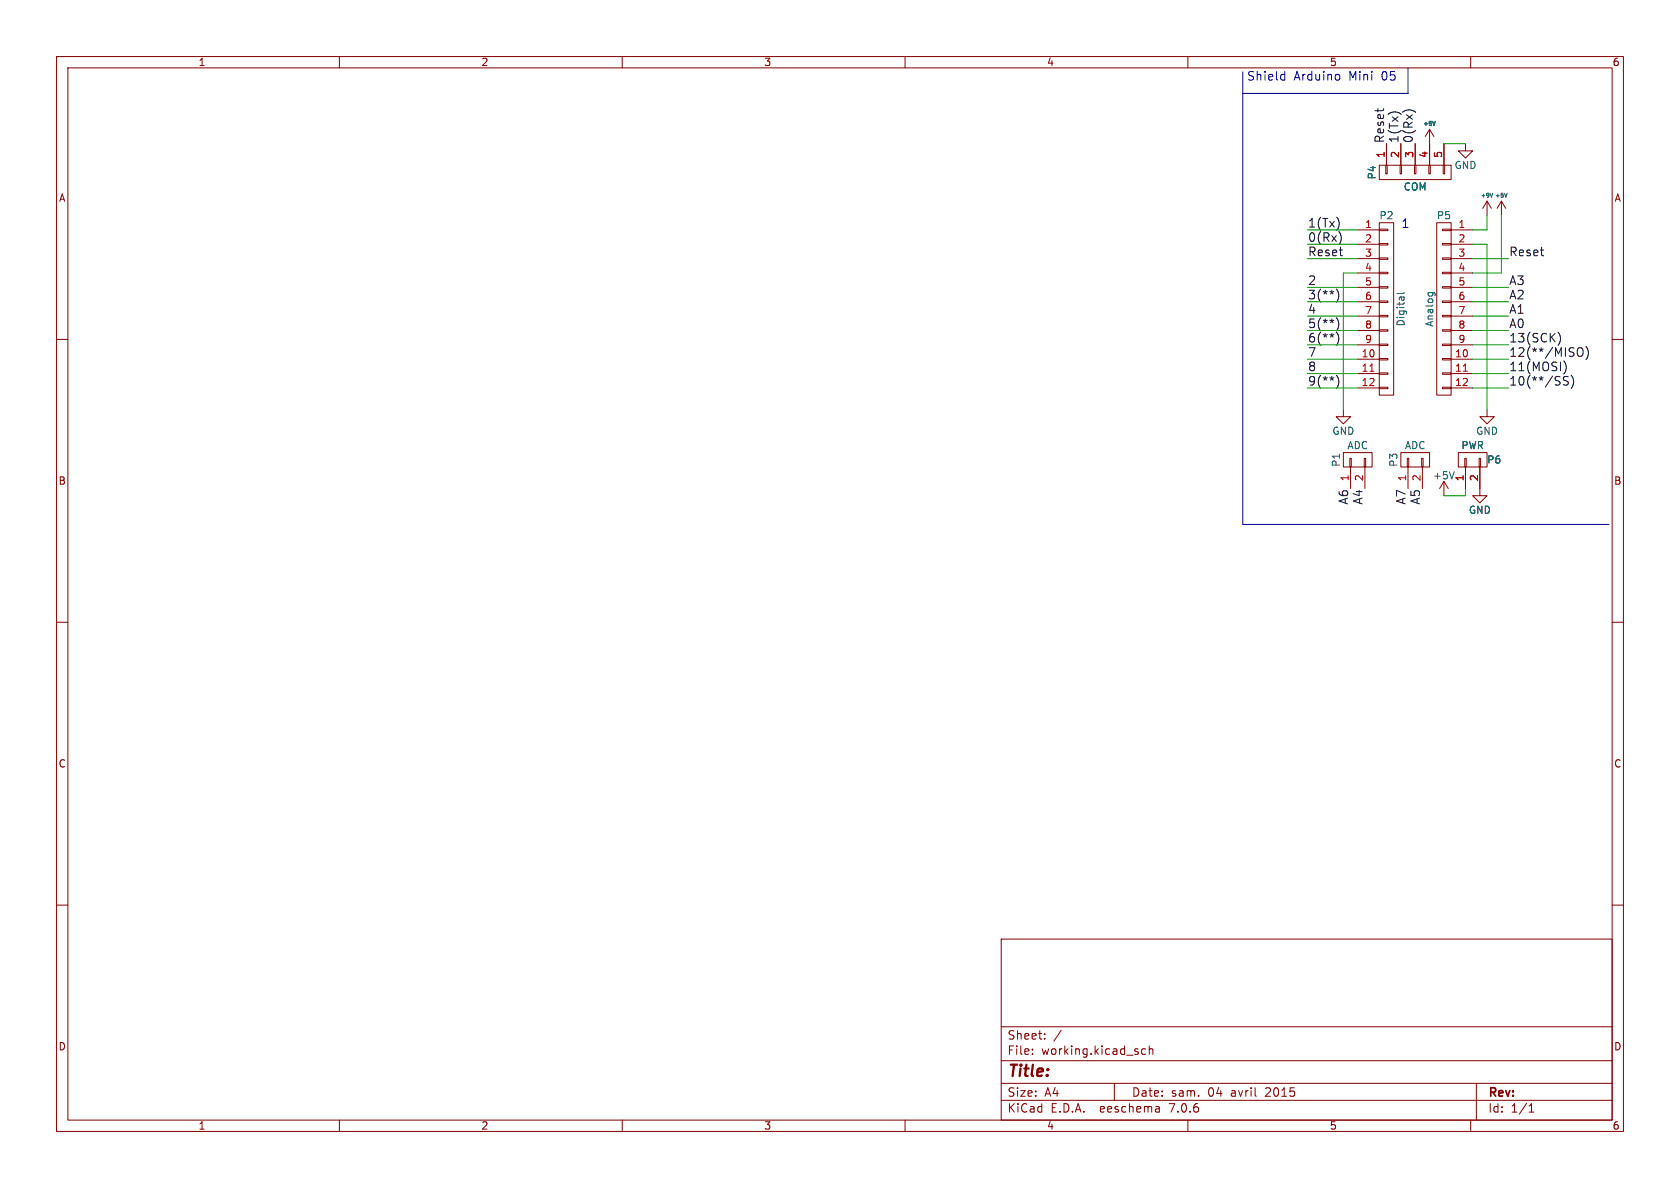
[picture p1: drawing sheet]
(kicad_sch (version 20230121) (generator eeschema)

 (paper "A4")

 (title_block
  (date "sam. 04 avril 2015"))

 (lib_symbols
  (symbol "Arduino_Mini-rescue:+5V" (power) (pin_names (offset 0)) (in_bom yes) (on_board yes)
   (property "Reference" "#PWR" (at 0 -3.81 0) (effects (font (size 1.27 1.27)) hide))
   (property "Value" "+5V" (at 0 3.556 0) (effects (font (size 1.27 1.27))))
   (property "Footprint" "" (at 0 0 0) (effects (font (size 1.27 1.27))))
   (property "Datasheet" "" (at 0 0 0) (effects (font (size 1.27 1.27))))
   (symbol "+5V_0_1"
    (polyline (pts (xy -0.762 1.27) (xy 0 2.54)) (stroke (width 0) (type solid)) (fill (type none)))
    (polyline (pts (xy 0 0) (xy 0 2.54)) (stroke (width 0) (type solid)) (fill (type none)))
    (polyline (pts (xy 0 2.54) (xy 0.762 1.27)) (stroke (width 0) (type solid)) (fill (type none))))
   (symbol "+5V_1_1"
    (pin power_in line (at 0 0 90) (length 0) hide (name "+5V" (effects (font (size 1.27 1.27)))) (number "1" (effects (font (size 1.27 1.27)))))))
  (symbol "Arduino_Mini-rescue:+9V" (power) (pin_names (offset 0)) (in_bom yes) (on_board yes)
   (property "Reference" "#PWR" (at 0 -3.81 0) (effects (font (size 1.27 1.27)) hide))
   (property "Value" "+9V" (at 0 3.556 0) (effects (font (size 1.27 1.27))))
   (property "Footprint" "" (at 0 0 0) (effects (font (size 1.27 1.27))))
   (property "Datasheet" "" (at 0 0 0) (effects (font (size 1.27 1.27))))
   (symbol "+9V_0_1"
    (polyline (pts (xy -0.762 1.27) (xy 0 2.54)) (stroke (width 0) (type solid)) (fill (type none)))
    (polyline (pts (xy 0 0) (xy 0 2.54)) (stroke (width 0) (type solid)) (fill (type none)))
    (polyline (pts (xy 0 2.54) (xy 0.762 1.27)) (stroke (width 0) (type solid)) (fill (type none))))
   (symbol "+9V_1_1"
    (pin power_in line (at 0 0 90) (length 0) hide (name "+9V" (effects (font (size 1.27 1.27)))) (number "1" (effects (font (size 1.27 1.27)))))))
  (symbol "Arduino_Mini-rescue:CONN_01X02" (pin_names (offset 1.016) hide) (in_bom yes) (on_board yes)
   (property "Reference" "P" (at 0 3.81 0) (effects (font (size 1.27 1.27))))
   (property "Value" "CONN_01X02" (at 2.54 0 90) (effects (font (size 1.27 1.27))))
   (property "Footprint" "" (at 0 0 0) (effects (font (size 1.27 1.27))))
   (property "Datasheet" "" (at 0 0 0) (effects (font (size 1.27 1.27))))
   (symbol "CONN_01X02_0_1"
    (rectangle (start -1.27 -1.143) (end 0.254 -1.397) (stroke (width 0) (type solid)) (fill (type none)))
    (rectangle (start -1.27 1.397) (end 0.254 1.143) (stroke (width 0) (type solid)) (fill (type none)))
    (rectangle (start -1.27 2.54) (end 1.27 -2.54) (stroke (width 0) (type solid)) (fill (type none))))
   (symbol "CONN_01X02_1_1"
    (pin passive line (at -5.08 1.27 0) (length 3.81) (name "P1" (effects (font (size 1.27 1.27)))) (number "1" (effects (font (size 1.27 1.27)))))
    (pin passive line (at -5.08 -1.27 0) (length 3.81) (name "P2" (effects (font (size 1.27 1.27)))) (number "2" (effects (font (size 1.27 1.27)))))))
  (symbol "Arduino_Mini-rescue:CONN_01X05" (pin_names (offset 1.016) hide) (in_bom yes) (on_board yes)
   (property "Reference" "P" (at 0 7.62 0) (effects (font (size 1.27 1.27))))
   (property "Value" "CONN_01X05" (at 2.54 0 90) (effects (font (size 1.27 1.27))))
   (property "Footprint" "" (at 0 0 0) (effects (font (size 1.27 1.27))))
   (property "Datasheet" "" (at 0 0 0) (effects (font (size 1.27 1.27))))
   (symbol "CONN_01X05_0_1"
    (rectangle (start -1.27 -4.953) (end 0.254 -5.207) (stroke (width 0) (type solid)) (fill (type none)))
    (rectangle (start -1.27 -2.413) (end 0.254 -2.667) (stroke (width 0) (type solid)) (fill (type none)))
    (rectangle (start -1.27 0.127) (end 0.254 -0.127) (stroke (width 0) (type solid)) (fill (type none)))
    (rectangle (start -1.27 2.667) (end 0.254 2.413) (stroke (width 0) (type solid)) (fill (type none)))
    (rectangle (start -1.27 5.207) (end 0.254 4.953) (stroke (width 0) (type solid)) (fill (type none)))
    (rectangle (start -1.27 6.35) (end 1.27 -6.35) (stroke (width 0) (type solid)) (fill (type none))))
   (symbol "CONN_01X05_1_1"
    (pin passive line (at -5.08 5.08 0) (length 3.81) (name "P1" (effects (font (size 1.27 1.27)))) (number "1" (effects (font (size 1.27 1.27)))))
    (pin passive line (at -5.08 2.54 0) (length 3.81) (name "P2" (effects (font (size 1.27 1.27)))) (number "2" (effects (font (size 1.27 1.27)))))
    (pin passive line (at -5.08 0 0) (length 3.81) (name "P3" (effects (font (size 1.27 1.27)))) (number "3" (effects (font (size 1.27 1.27)))))
    (pin passive line (at -5.08 -2.54 0) (length 3.81) (name "P4" (effects (font (size 1.27 1.27)))) (number "4" (effects (font (size 1.27 1.27)))))
    (pin passive line (at -5.08 -5.08 0) (length 3.81) (name "P5" (effects (font (size 1.27 1.27)))) (number "5" (effects (font (size 1.27 1.27)))))))
  (symbol "Arduino_Mini-rescue:CONN_01X12" (pin_names (offset 1.016) hide) (in_bom yes) (on_board yes)
   (property "Reference" "P" (at 0 16.51 0) (effects (font (size 1.27 1.27))))
   (property "Value" "CONN_01X12" (at 2.54 0 90) (effects (font (size 1.27 1.27))))
   (property "Footprint" "" (at 0 0 0) (effects (font (size 1.27 1.27))))
   (property "Datasheet" "" (at 0 0 0) (effects (font (size 1.27 1.27))))
   (symbol "CONN_01X12_0_1"
    (rectangle (start -1.27 -15.24) (end 1.27 15.24) (stroke (width 0) (type solid)) (fill (type none)))
    (rectangle (start -1.27 -13.843) (end 0.254 -14.097) (stroke (width 0) (type solid)) (fill (type none)))
    (rectangle (start -1.27 -11.303) (end 0.254 -11.557) (stroke (width 0) (type solid)) (fill (type none)))
    (rectangle (start -1.27 -8.763) (end 0.254 -9.017) (stroke (width 0) (type solid)) (fill (type none)))
    (rectangle (start -1.27 -6.223) (end 0.254 -6.477) (stroke (width 0) (type solid)) (fill (type none)))
    (rectangle (start -1.27 -3.683) (end 0.254 -3.937) (stroke (width 0) (type solid)) (fill (type none)))
    (rectangle (start -1.27 -1.143) (end 0.254 -1.397) (stroke (width 0) (type solid)) (fill (type none)))
    (rectangle (start -1.27 1.397) (end 0.254 1.143) (stroke (width 0) (type solid)) (fill (type none)))
    (rectangle (start -1.27 3.937) (end 0.254 3.683) (stroke (width 0) (type solid)) (fill (type none)))
    (rectangle (start -1.27 6.477) (end 0.254 6.223) (stroke (width 0) (type solid)) (fill (type none)))
    (rectangle (start -1.27 9.017) (end 0.254 8.763) (stroke (width 0) (type solid)) (fill (type none)))
    (rectangle (start -1.27 11.557) (end 0.254 11.303) (stroke (width 0) (type solid)) (fill (type none)))
    (rectangle (start -1.27 14.097) (end 0.254 13.843) (stroke (width 0) (type solid)) (fill (type none))))
   (symbol "CONN_01X12_1_1"
    (pin passive line (at -5.08 13.97 0) (length 3.81) (name "P1" (effects (font (size 1.27 1.27)))) (number "1" (effects (font (size 1.27 1.27)))))
    (pin passive line (at -5.08 -8.89 0) (length 3.81) (name "P10" (effects (font (size 1.27 1.27)))) (number "10" (effects (font (size 1.27 1.27)))))
    (pin passive line (at -5.08 -11.43 0) (length 3.81) (name "P11" (effects (font (size 1.27 1.27)))) (number "11" (effects (font (size 1.27 1.27)))))
    (pin passive line (at -5.08 -13.97 0) (length 3.81) (name "P12" (effects (font (size 1.27 1.27)))) (number "12" (effects (font (size 1.27 1.27)))))
    (pin passive line (at -5.08 11.43 0) (length 3.81) (name "P2" (effects (font (size 1.27 1.27)))) (number "2" (effects (font (size 1.27 1.27)))))
    (pin passive line (at -5.08 8.89 0) (length 3.81) (name "P3" (effects (font (size 1.27 1.27)))) (number "3" (effects (font (size 1.27 1.27)))))
    (pin passive line (at -5.08 6.35 0) (length 3.81) (name "P4" (effects (font (size 1.27 1.27)))) (number "4" (effects (font (size 1.27 1.27)))))
    (pin passive line (at -5.08 3.81 0) (length 3.81) (name "P5" (effects (font (size 1.27 1.27)))) (number "5" (effects (font (size 1.27 1.27)))))
    (pin passive line (at -5.08 1.27 0) (length 3.81) (name "P6" (effects (font (size 1.27 1.27)))) (number "6" (effects (font (size 1.27 1.27)))))
    (pin passive line (at -5.08 -1.27 0) (length 3.81) (name "P7" (effects (font (size 1.27 1.27)))) (number "7" (effects (font (size 1.27 1.27)))))
    (pin passive line (at -5.08 -3.81 0) (length 3.81) (name "P8" (effects (font (size 1.27 1.27)))) (number "8" (effects (font (size 1.27 1.27)))))
    (pin passive line (at -5.08 -6.35 0) (length 3.81) (name "P9" (effects (font (size 1.27 1.27)))) (number "9" (effects (font (size 1.27 1.27)))))))
  (symbol "Arduino_Mini-rescue:GND" (power) (pin_names (offset 0)) (in_bom yes) (on_board yes)
   (property "Reference" "#PWR" (at 0 -6.35 0) (effects (font (size 1.27 1.27)) hide))
   (property "Value" "GND" (at 0 -3.81 0) (effects (font (size 1.27 1.27))))
   (property "Footprint" "" (at 0 0 0) (effects (font (size 1.27 1.27))))
   (property "Datasheet" "" (at 0 0 0) (effects (font (size 1.27 1.27))))
   (symbol "GND_0_1"
    (polyline (pts (xy 0 0) (xy 0 -1.27) (xy 1.27 -1.27) (xy 0 -2.54) (xy -1.27 -1.27) (xy 0 -1.27)) (stroke (width 0) (type solid)) (fill (type none))))
   (symbol "GND_1_1"
    (pin power_in line (at 0 0 270) (length 0) hide (name "GND" (effects (font (size 1.27 1.27)))) (number "1" (effects (font (size 1.27 1.27))))))))


 (wire (pts (xy 231.14 55.88) (xy 240.03 55.88)) (stroke (width 0) (type default)))
 (wire (pts (xy 260.35 50.8) (xy 266.7 50.8)) (stroke (width 0) (type default)))
 (wire (pts (xy 260.35 60.96) (xy 266.7 60.96)) (stroke (width 0) (type default)))
 (wire (pts (xy 266.7 58.42) (xy 260.35 58.42)) (stroke (width 0) (type default)))
 (polyline (pts (xy 219.71 92.71) (xy 219.71 12.7)) (stroke (width 0) (type default)))

 (wire (pts (xy 260.35 43.18) (xy 262.89 43.18)) (stroke (width 0) (type default)))
 (wire (pts (xy 266.7 45.72) (xy 260.35 45.72)) (stroke (width 0) (type default)))
 (wire (pts (xy 240.03 45.72) (xy 231.14 45.72)) (stroke (width 0) (type default)))
 (wire (pts (xy 240.03 68.58) (xy 231.14 68.58)) (stroke (width 0) (type default)))
 (wire (pts (xy 240.03 40.64) (xy 231.14 40.64)) (stroke (width 0) (type default)))
 (wire (pts (xy 260.35 40.64) (xy 262.89 40.64)) (stroke (width 0) (type default)))
 (wire (pts (xy 265.43 48.26) (xy 265.43 38.1)) (stroke (width 0) (type default)))
 (wire (pts (xy 231.14 66.04) (xy 240.03 66.04)) (stroke (width 0) (type default)))
 (wire (pts (xy 255.27 25.4) (xy 259.08 25.4)) (stroke (width 0) (type default)))
 (wire (pts (xy 266.7 55.88) (xy 260.35 55.88)) (stroke (width 0) (type default)))
 (wire (pts (xy 266.7 68.58) (xy 260.35 68.58)) (stroke (width 0) (type default)))
 (wire (pts (xy 231.14 50.8) (xy 240.03 50.8)) (stroke (width 0) (type default)))
 (wire (pts (xy 266.7 63.5) (xy 260.35 63.5)) (stroke (width 0) (type default)))
 (polyline (pts (xy 284.48 92.71) (xy 219.71 92.71)) (stroke (width 0) (type default)))

 (wire (pts (xy 266.7 66.04) (xy 260.35 66.04)) (stroke (width 0) (type default)))
 (wire (pts (xy 259.08 87.63) (xy 255.27 87.63)) (stroke (width 0) (type default)))
 (wire (pts (xy 266.7 53.34) (xy 260.35 53.34)) (stroke (width 0) (type default)))
 (wire (pts (xy 240.03 53.34) (xy 231.14 53.34)) (stroke (width 0) (type default)))
 (wire (pts (xy 260.35 48.26) (xy 265.43 48.26)) (stroke (width 0) (type default)))
 (wire (pts (xy 231.14 60.96) (xy 240.03 60.96)) (stroke (width 0) (type default)))
 (polyline (pts (xy 248.92 16.51) (xy 248.92 12.065)) (stroke (width 0) (type default)))

 (wire (pts (xy 262.89 43.18) (xy 262.89 72.39)) (stroke (width 0) (type default)))
 (polyline (pts (xy 219.71 16.51) (xy 248.92 16.51)) (stroke (width 0) (type default)))

 (wire (pts (xy 240.03 63.5) (xy 231.14 63.5)) (stroke (width 0) (type default)))
 (wire (pts (xy 240.03 58.42) (xy 231.14 58.42)) (stroke (width 0) (type default)))
 (wire (pts (xy 262.89 40.64) (xy 262.89 38.1)) (stroke (width 0) (type default)))
 (wire (pts (xy 231.14 43.18) (xy 240.03 43.18)) (stroke (width 0) (type default)))
 (wire (pts (xy 237.49 48.26) (xy 237.49 72.39)) (stroke (width 0) (type default)))
 (wire (pts (xy 259.08 86.36) (xy 259.08 87.63)) (stroke (width 0) (type default)))
 (wire (pts (xy 240.03 48.26) (xy 237.49 48.26)) (stroke (width 0) (type default)))

 (text "Shield Arduino Mini 05" (at 220.345 14.605 0) (effects (font (size 1.524 1.524)) (justify left bottom)))
 (text "1" (at 247.65 40.64 0) (effects (font (size 1.524 1.524)) (justify left bottom)))

 (label "6(**)" (at 231.14 60.96 0) (fields_autoplaced) (effects (font (size 1.524 1.524)) (justify left bottom)))
 (label "1(Tx)" (at 247.65 25.4 90) (fields_autoplaced) (effects (font (size 1.524 1.524)) (justify left bottom)))
 (label "Reset" (at 245.11 25.4 90) (fields_autoplaced) (effects (font (size 1.524 1.524)) (justify left bottom)))
 (label "A6" (at 238.76 86.36 270) (fields_autoplaced) (effects (font (size 1.524 1.524)) (justify right bottom)))
 (label "A1" (at 266.7 55.88 0) (fields_autoplaced) (effects (font (size 1.524 1.524)) (justify left bottom)))
 (label "A2" (at 266.7 53.34 0) (fields_autoplaced) (effects (font (size 1.524 1.524)) (justify left bottom)))
 (label "4" (at 231.14 55.88 0) (fields_autoplaced) (effects (font (size 1.524 1.524)) (justify left bottom)))
 (label "2" (at 231.14 50.8 0) (fields_autoplaced) (effects (font (size 1.524 1.524)) (justify left bottom)))
 (label "10(**/SS)" (at 266.7 68.58 0) (fields_autoplaced) (effects (font (size 1.524 1.524)) (justify left bottom)))
 (label "0(Rx)" (at 250.19 25.4 90) (fields_autoplaced) (effects (font (size 1.524 1.524)) (justify left bottom)))
 (label "Reset" (at 266.7 45.72 0) (fields_autoplaced) (effects (font (size 1.524 1.524)) (justify left bottom)))
 (label "A3" (at 266.7 50.8 0) (fields_autoplaced) (effects (font (size 1.524 1.524)) (justify left bottom)))
 (label "12(**/MISO)" (at 266.7 63.5 0) (fields_autoplaced) (effects (font (size 1.524 1.524)) (justify left bottom)))
 (label "13(SCK)" (at 266.7 60.96 0) (fields_autoplaced) (effects (font (size 1.524 1.524)) (justify left bottom)))
 (label "8" (at 231.14 66.04 0) (fields_autoplaced) (effects (font (size 1.524 1.524)) (justify left bottom)))
 (label "1(Tx)" (at 231.14 40.64 0) (fields_autoplaced) (effects (font (size 1.524 1.524)) (justify left bottom)))
 (label "0(Rx)" (at 231.14 43.18 0) (fields_autoplaced) (effects (font (size 1.524 1.524)) (justify left bottom)))
 (label "A5" (at 251.46 86.36 270) (fields_autoplaced) (effects (font (size 1.524 1.524)) (justify right bottom)))
 (label "A0" (at 266.7 58.42 0) (fields_autoplaced) (effects (font (size 1.524 1.524)) (justify left bottom)))
 (label "A7" (at 248.92 86.36 270) (fields_autoplaced) (effects (font (size 1.524 1.524)) (justify right bottom)))
 (label "7" (at 231.14 63.5 0) (fields_autoplaced) (effects (font (size 1.524 1.524)) (justify left bottom)))
 (label "11(MOSI)" (at 266.7 66.04 0) (fields_autoplaced) (effects (font (size 1.524 1.524)) (justify left bottom)))
 (label "3(**)" (at 231.14 53.34 0) (fields_autoplaced) (effects (font (size 1.524 1.524)) (justify left bottom)))
 (label "A4" (at 241.3 86.36 270) (fields_autoplaced) (effects (font (size 1.524 1.524)) (justify right bottom)))
 (label "9(**)" (at 231.14 68.58 0) (fields_autoplaced) (effects (font (size 1.524 1.524)) (justify left bottom)))
 (label "Reset" (at 231.14 45.72 0) (fields_autoplaced) (effects (font (size 1.524 1.524)) (justify left bottom)))
 (label "5(**)" (at 231.14 58.42 0) (fields_autoplaced) (effects (font (size 1.524 1.524)) (justify left bottom)))

 (symbol (lib_id "Arduino_Mini-rescue:CONN_01X02") (at 240.03 81.28 90) (unit 1) (in_bom yes) (on_board yes) (dnp no)
  (property "Reference" "P1" (at 236.22 81.28 0) (effects (font (size 1.27 1.27))))
  (property "Value" "ADC" (at 240.03 78.74 90) (effects (font (size 1.27 1.27))))
  (property "Footprint" "Socket_Arduino_Mini:Socket_Strip_Arduino_1x02" (at 240.03 81.28 0) (effects (font (size 1.27 1.27)) hide))
  (property "Datasheet" "" (at 240.03 81.28 0) (effects (font (size 1.27 1.27)))) (pin "1") (pin "2"))

 (symbol (lib_id "Arduino_Mini-rescue:CONN_01X02") (at 250.19 81.28 90) (unit 1) (in_bom yes) (on_board yes) (dnp no)
  (property "Reference" "P3" (at 246.38 81.28 0) (effects (font (size 1.27 1.27))))
  (property "Value" "ADC" (at 250.19 78.74 90) (effects (font (size 1.27 1.27))))
  (property "Footprint" "Socket_Arduino_Mini:Socket_Strip_Arduino_1x02" (at 250.19 81.28 0) (effects (font (size 1.27 1.27)) hide))
  (property "Datasheet" "" (at 250.19 81.28 0) (effects (font (size 1.27 1.27)))) (pin "1") (pin "2"))

 (symbol (lib_id "Arduino_Mini-rescue:CONN_01X02") (at 260.35 81.28 90) (unit 1) (in_bom yes) (on_board yes) (dnp no)
  (property "Reference" "P6" (at 264.16 81.28 90) (effects (font (size 1.27 1.27))))
  (property "Value" "PWR" (at 260.35 78.74 90) (effects (font (size 1.27 1.27))))
  (property "Footprint" "Socket_Arduino_Mini:Socket_Strip_Arduino_1x02" (at 260.35 81.28 0) (effects (font (size 1.27 1.27)) hide))
  (property "Datasheet" "" (at 260.35 81.28 0) (effects (font (size 1.27 1.27)))) (pin "1") (pin "2"))

 (symbol (lib_id "Arduino_Mini-rescue:GND") (at 261.62 86.36 0) (unit 1) (in_bom yes) (on_board yes) (dnp no)
  (property "Reference" "#PWR01" (at 261.62 92.71 0) (effects (font (size 1.27 1.27)) hide))
  (property "Value" "GND" (at 261.62 90.17 0) (effects (font (size 1.27 1.27))))
  (property "Footprint" "" (at 261.62 86.36 0) (effects (font (size 1.27 1.27))))
  (property "Datasheet" "" (at 261.62 86.36 0) (effects (font (size 1.27 1.27)))) (pin "1"))

 (symbol (lib_id "Arduino_Mini-rescue:+5V") (at 255.27 87.63 0) (unit 1) (in_bom yes) (on_board yes) (dnp no)
  (property "Reference" "#PWR02" (at 255.27 91.44 0) (effects (font (size 1.27 1.27)) hide))
  (property "Value" "+5V" (at 255.27 84.074 0) (effects (font (size 1.27 1.27))))
  (property "Footprint" "" (at 255.27 87.63 0) (effects (font (size 1.27 1.27))))
  (property "Datasheet" "" (at 255.27 87.63 0) (effects (font (size 1.27 1.27)))) (pin "1"))

 (symbol (lib_id "Arduino_Mini-rescue:GND") (at 262.89 72.39 0) (unit 1) (in_bom yes) (on_board yes) (dnp no)
  (property "Reference" "#PWR03" (at 262.89 78.74 0) (effects (font (size 1.27 1.27)) hide))
  (property "Value" "GND" (at 262.89 76.2 0) (effects (font (size 1.27 1.27))))
  (property "Footprint" "" (at 262.89 72.39 0) (effects (font (size 1.27 1.27))))
  (property "Datasheet" "" (at 262.89 72.39 0) (effects (font (size 1.27 1.27)))) (pin "1"))

 (symbol (lib_id "Arduino_Mini-rescue:CONN_01X12") (at 245.11 54.61 0) (unit 1) (in_bom yes) (on_board yes) (dnp no)
  (property "Reference" "P2" (at 245.11 38.1 0) (effects (font (size 1.27 1.27))))
  (property "Value" "Digital" (at 247.65 54.61 90) (effects (font (size 1.27 1.27))))
  (property "Footprint" "Socket_Arduino_Mini:Socket_Strip_Arduino_1x12" (at 245.11 54.61 0) (effects (font (size 1.27 1.27)) hide))
  (property "Datasheet" "" (at 245.11 54.61 0) (effects (font (size 1.27 1.27)))) (pin "1") (pin "10") (pin "11") (pin "12") (pin "2") (pin "3") (pin "4") (pin "5") (pin "6") (pin "7") (pin "8") (pin "9"))

 (symbol (lib_id "Arduino_Mini-rescue:CONN_01X12") (at 255.27 54.61 0) (mirror y) (unit 1) (in_bom yes) (on_board yes) (dnp no)
  (property "Reference" "P5" (at 255.27 38.1 0) (effects (font (size 1.27 1.27))))
  (property "Value" "Analog" (at 252.73 54.61 90) (effects (font (size 1.27 1.27))))
  (property "Footprint" "Socket_Arduino_Mini:Socket_Strip_Arduino_1x12" (at 255.27 54.61 0) (effects (font (size 1.27 1.27)) hide))
  (property "Datasheet" "" (at 255.27 54.61 0) (effects (font (size 1.27 1.27)))) (pin "1") (pin "10") (pin "11") (pin "12") (pin "2") (pin "3") (pin "4") (pin "5") (pin "6") (pin "7") (pin "8") (pin "9"))

 (symbol (lib_id "Arduino_Mini-rescue:GND") (at 237.49 72.39 0) (unit 1) (in_bom yes) (on_board yes) (dnp no)
  (property "Reference" "#PWR04" (at 237.49 78.74 0) (effects (font (size 1.27 1.27)) hide))
  (property "Value" "GND" (at 237.49 76.2 0) (effects (font (size 1.27 1.27))))
  (property "Footprint" "" (at 237.49 72.39 0) (effects (font (size 1.27 1.27))))
  (property "Datasheet" "" (at 237.49 72.39 0) (effects (font (size 1.27 1.27)))) (pin "1"))

 (symbol (lib_id "Arduino_Mini-rescue:+9V") (at 262.89 38.1 0) (unit 1) (in_bom yes) (on_board yes) (dnp no)
  (property "Reference" "#PWR05" (at 262.89 41.91 0) (effects (font (size 1.27 1.27)) hide))
  (property "Value" "+9V" (at 262.89 34.544 0) (effects (font (size 0.7112 0.7112))))
  (property "Footprint" "" (at 262.89 38.1 0) (effects (font (size 1.27 1.27))))
  (property "Datasheet" "" (at 262.89 38.1 0) (effects (font (size 1.27 1.27)))) (pin "1"))

 (symbol (lib_id "Arduino_Mini-rescue:+5V") (at 265.43 38.1 0) (unit 1) (in_bom yes) (on_board yes) (dnp no)
  (property "Reference" "#PWR06" (at 265.43 41.91 0) (effects (font (size 1.27 1.27)) hide))
  (property "Value" "+5V" (at 265.43 34.544 0) (effects (font (size 0.7112 0.7112))))
  (property "Footprint" "" (at 265.43 38.1 0) (effects (font (size 1.27 1.27))))
  (property "Datasheet" "" (at 265.43 38.1 0) (effects (font (size 1.27 1.27)))) (pin "1"))

 (symbol (lib_id "Arduino_Mini-rescue:CONN_01X05") (at 250.19 30.48 90) (mirror x) (unit 1) (in_bom yes) (on_board yes) (dnp no)
  (property "Reference" "P4" (at 242.57 30.48 0) (effects (font (size 1.27 1.27))))
  (property "Value" "COM" (at 250.19 33.02 90) (effects (font (size 1.27 1.27))))
  (property "Footprint" "Socket_Arduino_Mini:Socket_Strip_Arduino_1x05" (at 250.19 30.48 0) (effects (font (size 1.27 1.27)) hide))
  (property "Datasheet" "" (at 250.19 30.48 0) (effects (font (size 1.27 1.27)))) (pin "1") (pin "2") (pin "3") (pin "4") (pin "5"))

 (symbol (lib_id "Arduino_Mini-rescue:+5V") (at 252.73 25.4 0) (unit 1) (in_bom yes) (on_board yes) (dnp no)
  (property "Reference" "#PWR07" (at 252.73 29.21 0) (effects (font (size 1.27 1.27)) hide))
  (property "Value" "+5V" (at 252.73 21.844 0) (effects (font (size 0.7112 0.7112))))
  (property "Footprint" "" (at 252.73 25.4 0) (effects (font (size 1.27 1.27))))
  (property "Datasheet" "" (at 252.73 25.4 0) (effects (font (size 1.27 1.27)))) (pin "1"))

 (symbol (lib_id "Arduino_Mini-rescue:GND") (at 259.08 25.4 0) (unit 1) (in_bom yes) (on_board yes) (dnp no)
  (property "Reference" "#PWR08" (at 259.08 31.75 0) (effects (font (size 1.27 1.27)) hide))
  (property "Value" "GND" (at 259.08 29.21 0) (effects (font (size 1.27 1.27))))
  (property "Footprint" "" (at 259.08 25.4 0) (effects (font (size 1.27 1.27))))
  (property "Datasheet" "" (at 259.08 25.4 0) (effects (font (size 1.27 1.27)))) (pin "1"))

 (sheet_instances (path "" (page "1"))))
